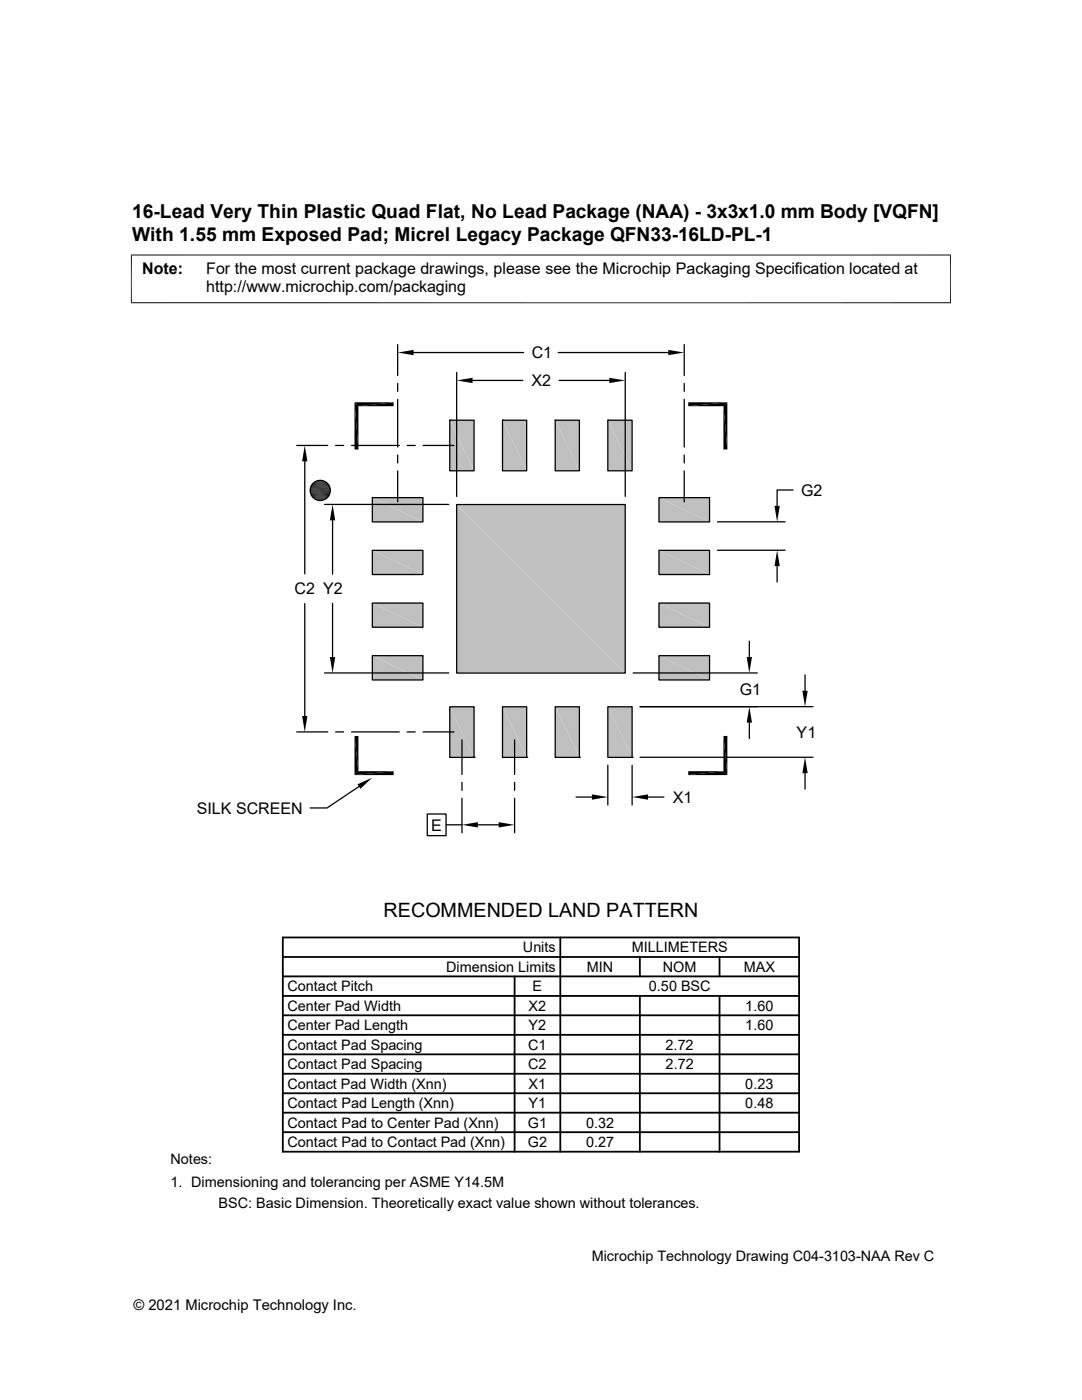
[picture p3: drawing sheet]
<svg xmlns="http://www.w3.org/2000/svg" width="216mm" height="279mm" viewBox="0 0 216 279" stroke-linecap="round" stroke-linejoin="round" font-family="sans-serif">
<g fill="#c0c0c0">
<path d="M121.3 83.9l4.8 10.1h-4.8z"/>
<path d="M121.3 83.9h4.8v10.1z"/>
<path d="M110.8 83.9l4.8 10.1h-4.8z"/>
<path d="M110.8 83.9h4.8v10.1z"/>
<path d="M100.3 83.9l4.8 10.1h-4.8z"/>
<path d="M100.3 83.9h4.8v10.1z"/>
<path d="M89.7 83.9l4.9 10.1h-4.9z"/>
<path d="M89.7 83.9h4.9v10.1z"/>
<path d="M131.5 99.3l10.1 4.9h-10.1z"/>
<path d="M131.5 99.3h10.1v4.9z"/>
<path d="M74.3 99.3l10.1 4.9h-10.1z"/>
<path d="M74.3 99.3h10.1v4.9z"/>
<path d="M131.5 109.8l10.1 4.9h-10.1z"/>
<path d="M131.5 109.8h10.1v4.9z"/>
<path d="M74.3 109.8l10.1 4.9h-10.1z"/>
<path d="M74.3 109.8h10.1v4.9z"/>
<path d="M131.5 120.4l10.1 4.8h-10.1z"/>
<path d="M131.5 120.4h10.1v4.8z"/>
<path d="M74.3 120.4l10.1 4.8h-10.1z"/>
<path d="M74.3 120.4h10.1v4.8z"/>
<path d="M131.5 130.9l10.1 4.8h-10.1z"/>
<path d="M131.5 130.9h10.1v4.8z"/>
<path d="M74.3 130.9l10.1 4.8h-10.1z"/>
<path d="M74.3 130.9h10.1v4.8z"/>
<path d="M121.3 141.1l4.8 10.1h-4.8z"/>
<path d="M121.3 141.1h4.8v10.1z"/>
<path d="M110.8 141.1l4.8 10.1h-4.8z"/>
<path d="M110.8 141.1h4.8v10.1z"/>
<path d="M100.3 141.1l4.8 10.1h-4.8z"/>
<path d="M100.3 141.1h4.8v10.1z"/>
<path d="M89.7 141.1l4.9 10.1h-4.9z"/>
<path d="M89.7 141.1h4.9v10.1z"/>
<path d="M91.1 100.7l33.7 33.6h-33.7z"/>
<path d="M91.1 100.7h33.7v33.6z"/>
</g>
<g fill="none" stroke="#000" stroke-width=".25">
<path d="M79.4 68.8v6.1M79.4 76.5v1.6M79.4 79.7v9.5M82.5 70.4h22M91.1 74.3v24.8M94.3 75.9h10M111.4 70.4h21.9M111.6 75.9h10M124.8 74.3v24.8M136.5 68.8v6.1M136.5 76.5v1.6M136.5 79.7v9.5"/>
<path d="M59.2 88.9h6.2M60.8 92.1v22.4M67 88.9h1.6M70.1 88.9h9.6M74.3 99.3h10.1v4.9h-10.1zM79.4 90.8v1.6M79.4 94v6.1M81.3 88.9h1.5M84.4 88.9h6.2M89.7 83.9h4.9v10.1h-4.9zM89.7 83.9h.1M100.3 83.9h4.8v10.1h-4.8z"/>
<path d="M100.3 83.9h.1M110.8 83.9h4.8v10.1h-4.8zM110.8 83.9h.1M121.3 83.9h4.8v10.1h-4.8zM121.3 83.9h.1M131.5 99.3h10.1v4.9h-10.1zM136.5 90.8v1.6M136.5 94v6.1M158.2 97.8h-3.1v3.2M64.8 100.7h24.7M66.4 103.8v10.8M74.3 109.8h10.1v4.9h-10.1z"/>
<path d="M91.1 100.7h33.7v33.6h-33.7zM131.5 109.8h10.1v4.9h-10.1zM143.2 109.8h13.5M143.2 104.1h13.5M155.1 113v3.2M60.8 120.5v22.4M64.8 134.3h24.7M66.4 120.4v10.7M74.3 130.9h10.1v4.8h-10.1zM74.3 120.4h10.1v4.8h-10.1zM126.3 134.3h24.8M131.5 120.4h10.1v4.8h-10.1z"/>
<path d="M131.5 130.9h10.1v4.8h-10.1zM149.5 128v3.1M160.6 134.7v3.2M59.2 146.1h6.2M67 146.1h1.6M70.1 146.1h9.6M71.6 157l-6.3 4.2h-3.4M81.3 146.1h1.5M84.4 146.1h6.2M89.7 141.1h4.9v10.1h-4.9zM92.2 147.7v6.9M92.2 156.1v1.6"/>
<path d="M92.2 159.3v6.9M94.6 151.2h.1M100.3 141.1h4.8v10.1h-4.8zM102.7 147.7v6.9M102.7 156.1v1.6M102.7 159.3v6.9M105.1 151.2h.1M110.8 141.1h4.8v10.1h-4.8zM114.9 159.1h3.2M115.6 151.2h.1M121.3 141.1h4.8v10.1h-4.8zM121.3 152.7v8"/>
<path d="M126.1 151.2h.1M126.1 152.7v8M127.7 141h34.5M127.7 151.1h34.5M129.3 159.1h3.2M149.5 144.2v3.2M160.6 154.3v3.2M85.3 162.5h3.7v4.3h-3.7zM89 164.6h3.2M95.4 164.6h4.1"/>
<circle cx="63.9" cy="97.9" r="2.01"/>
</g>
<g fill="none" stroke="#000" stroke-width=".36">
<path d="M56.4 191h103M56.4 187.1h103v42.7h-103zM56.4 194.9h103M56.4 198.8h103M102.7 194.9v34.9M111.8 187.1v42.7M127.7 191v3.9M127.7 198.8v31M143.6 191v3.9M143.6 198.8v31M56.4 214.3h103M56.4 218.2h103"/>
<path d="M56.4 202.6h103M56.4 206.5h103M56.4 210.4h103M56.4 222.1h103M56.4 226h103"/>
</g>
<g fill="#000">
<path d="M79.4 70.4l3.1-.6v1.1zM91.1 75.9l3.2-.5v1.1zM121.6 75.4l3.2 .5-3.2 .6zM133.3 69.8l3.2 .6-3.2 .5zM60.8 88.9l.5 3.2h-1zM62.9 99.6l1.8 .1zM63.1 96l1.8 .1zM63.1 99.7l1.4 .1zM63.1 99.7h1.6zM63.1 96h1.6zM63.2 95.9l1.5 .1zM63.2 99.8h1.2z"/>
<path d="M63.2 99.8h1.3zM63.2 95.9h1.3zM63.5 95.9h1zM63.5 99.8l.6 .1zM63.5 99.8h.9zM63.5 95.9h.9zM63.6 95.9h.8zM63.6 99.9h.5zM63.6 95.9h.5zM70.7 80.3l.8 9.4h-.8zM70.7 80.3h7.8l-7 .8zM70.7 80.3l.8 .8v8.6z"/>
<path d="M71.5 81.1l7-.8v.8zM137.3 80.3h7.8l-7.8 .8zM137.3 81.1l7.8-.8-.7 .8zM144.4 81.1l.7 8.6h-.7zM144.4 81.1l.7-.8v9.4zM66.4 100.7l.5 3.1h-1.1zM155.1 109.8l.5 3.2h-1.1zM154.5 101h1.1l-.5 3.1zM65.8 131.1h1.1l-.5 3.2zM149 131.1h1.1l-.6 3.2zM160.1 137.9h1.1l-.6 3.1zM60.3 142.9h1l-.5 3.2z"/>
<path d="M70.7 146.9l.8 7-.8 .8zM71.3 156.5l3-1.3-2.4 2.2zM70.7 146.9h.8v7zM70.7 154.7l7.8-.8v.8zM71.5 153.9h7l-7.8 .8zM118.1 158.5l3.2 .6-3.2 .5zM126.1 159.1l3.2-.6v1.1zM144.4 146.9l.7 7.8-.7-.8zM137.3 153.9h7.1l-7.1 .8zM144.4 146.9h.7v7.8zM137.3 154.7l7.1-.8 .7 .8zM149.5 141l.6 3.2h-1.1z"/>
<path d="M160.6 151.1l.6 3.2h-1.1zM92.2 164.6l3.2-.5v1zM99.5 164.1l3.2 .5-3.2 .5z"/>
</g>
<g fill="none" stroke="#000" stroke-width=".2">
<path d="M26.1 50.9h163.7M26.2 50.8v9.7M189.7 50.8v9.7M26.1 60.4h163.7M61.9 97.8h4M61.9 98h4M61.9 98.2h4M61.9 97.4h4M61.9 98.4h4M61.9 98.5h3.9M61.9 97.2h3.9M62 97h3.8"/>
<path d="M62 98.7h3.8M62.1 98.9h3.6M62.1 96.9h3.6M62.2 99h3.4M62.2 96.7h3.4M62.3 96.5h3.2M62.3 99.2h3.2M62.4 99.3h3M62.4 96.4h3M62.6 96.3h2.6M62.6 99.5h2.6M62.7 96.2h2.4"/>
<path d="M62.7 99.6h2.4M62.9 99.7h2M62.9 96.1h2"/>
</g>
<path d="M61.9 97.6h4" fill="none" stroke="#000" stroke-width=".21"/>
<text font-size="3.9" x="76.5" y="183">RECOMMENDED LAND PATTERN</text>
<g font-size="3.8">
<text x="26.4" y="43.5">16-Lead Very Thin Plastic Quad Flat, No Lead Package (NAA) - 3x3x1.0 mm Body [VQFN]</text>
<text x="26.4" y="48.1">With 1.55 mm Exposed Pad; Micrel Legacy Package QFN33-16LD-PL-1</text>
</g>
<g font-size="3.2">
<text x="28.4" y="54.7">Note:</text>
<text x="41.1" y="58.3">http://www.microchip.com/packaging</text>
<text x="41.1" y="54.7">For the most current package drawings, please see the Microchip Packaging Specification located at</text>
<text x="106.1" y="71.5">C1</text>
<text x="106.1" y="77.1">X2</text>
<text x="159.9" y="98.9">G2</text>
<text x="58.8" y="118.6">C2 Y2</text>
<text x="147.6" y="138.8">G1</text>
<text x="159" y="147.2">Y1</text>
<text x="134.2" y="160.2">X1</text>
<text x="39.3" y="162.4">SILK SCREEN</text>
<text x="86" y="165.8">E</text>
</g>
<g font-size="2.9">
<text x="104.3" y="190.1">Units</text>
<text x="126" y="190.1">MILLIMETERS</text>
<text x="57.3" y="197.8">Contact Pitch</text>
<text x="89" y="194">Dimension Limits</text>
<text x="106.3" y="197.8">E</text>
<text x="117.1" y="194">MIN</text>
<text x="129.5" y="197.8">0.50 BSC</text>
<text x="132.3" y="194">NOM</text>
<text x="148.4" y="194">MAX</text>
<text x="57.3" y="201.7">Center Pad Width</text>
<text x="105.5" y="201.7">X2</text>
<text x="148.7" y="201.7">1.60</text>
<text x="57.3" y="205.6">Center Pad Length</text>
<text x="57.3" y="209.5">Contact Pad Spacing</text>
<text x="105.4" y="209.5">C1</text>
<text x="105.5" y="205.6">Y2</text>
<text x="132.8" y="209.5">2.72</text>
<text x="148.7" y="205.6">1.60</text>
<text x="57.3" y="213.4">Contact Pad Spacing</text>
<text x="105.4" y="213.4">C2</text>
<text x="132.8" y="213.4">2.72</text>
<text x="57.3" y="221.1">Contact Pad Length (Xnn)</text>
<text x="57.3" y="217.3">Contact Pad Width (Xnn)</text>
<text x="105.5" y="221.1">Y1</text>
<text x="105.5" y="217.3">X1</text>
<text x="148.7" y="221.1">0.48</text>
<text x="148.7" y="217.3">0.23</text>
<text x="57.3" y="225">Contact Pad to Center Pad (Xnn)</text>
<text x="105.3" y="225">G1</text>
<text x="116.9" y="225">0.32</text>
<text x="34" y="232.4">Notes:</text>
<text x="57.3" y="228.9">Contact Pad to Contact Pad (Xnn)</text>
<text x="105.3" y="228.9">G2</text>
<text x="116.9" y="228.9">0.27</text>
<text x="34" y="237">1. Dimensioning and tolerancing per ASME Y14.5M</text>
<text x="43.6" y="241">BSC: Basic Dimension. Theoretically exact value shown without tolerances.</text>
<text x="118.1" y="251.7">Microchip Technology Drawing C04-3103-NAA Rev C</text>
<text x="26.6" y="261.3">© 2021 Microchip Technology Inc.</text>
</g>
</svg>
